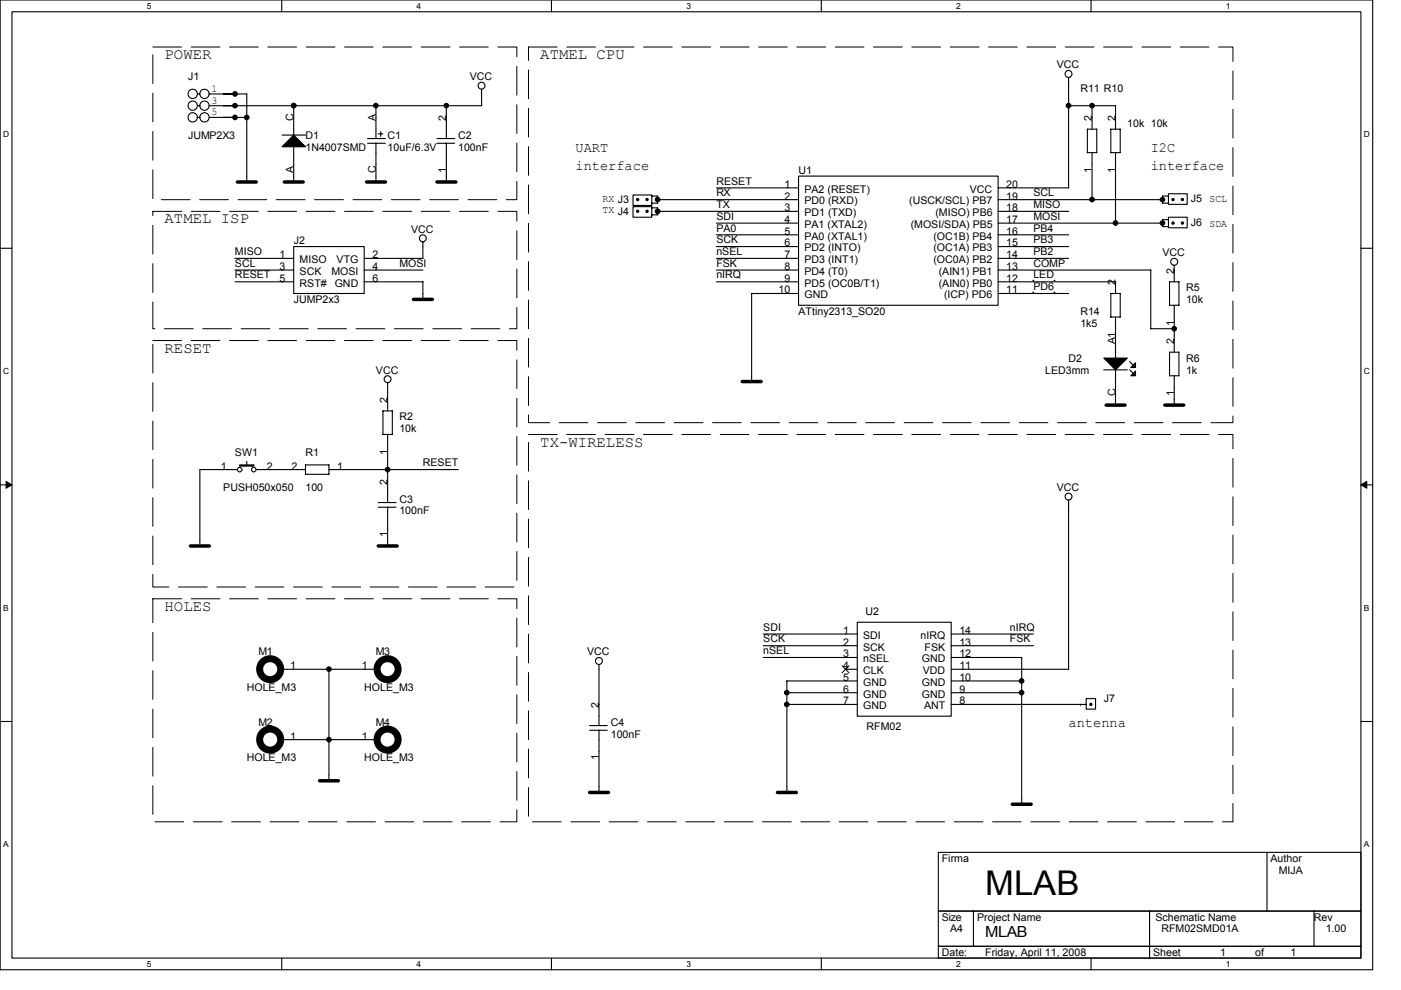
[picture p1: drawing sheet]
# OrCAD Capture schematic RFM02SMD01A.DSN
size A4; title: MLAB; rev: 1.00; note: RFM02SMD01A

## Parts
C1  10uF/6.3V  [ELYTB]
C2  100nF  [C0805]
C3  100nF  [C0805]
C4  100nF  [C0805]
D1  1N4007SMD  [MELF]
D2  LED3mm  [LED3]
J1  JUMP2X3  [JUMP2X3/B]
J2  JUMP2x3  [JUMP2x3/B]
J3  UNIPAD2  [UNIPAD2]
J4  UNIPAD2  [UNIPAD2]
J5  UNIPAD2  [UNIPAD2]
J6  UNIPAD2  [UNIPAD2]
J7  UNIPAD1  [UNIPAD1]
M1  HOLE_M3  [HOLE_M3]
M2  HOLE_M3  [HOLE_M3]
M3  HOLE_M3  [HOLE_M3]
M4  HOLE_M3  [HOLE_M3]
R1  100  [R0805]
R2  10k  [R0805]
R5  10k  [R0805]
R6  1k  [R0805]
R10  10k  [R0805]
R11  10k  [R0805]
R14  1k5  [R0805]
SW1  PUSH050x050  [PUSH050x050]
U1  ATtiny2313_SO20  [SO20_300]
U2  RFM02  [RFM02]

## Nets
GND: C1.C C2.1 C3.1 C4.1 D1.A D2.C J1.1 J1.2 J1.5 J1.6 J2.6(GND) M1.1(PIN) M2.1(PIN) M3.1(PIN) M4.1(PIN) R6.1 SW1.1 U1.10(GND) U2.5(GND) U2.6(GND) U2.7(GND) U2.9(GND) U2.10(GND) U2.12(GND)
VCC: C1.A C2.2 C4.2 D1.C J1.3 J1.4 J2.2(VTG) R2.2 R5.2 R10.2 R11.2 U1.20(VCC) U2.11(VDD)
COMP: R5.1 R6.2 U1.13((AIN1)_PB1)
FSK: U1.8(PD4_(T0)) U2.13(FSK)
LED: R14.2 U1.12((AIN0)_PB0)
MISO: J2.1(MISO) U1.18((MISO)_PB6)
MOSI: J2.4(MOSI) J6.1(X) J6.2(X) R10.1 U1.17((MOSI/SDA)_PB5)
nIRQ: U1.9(PD5_(OC0B/T1)) U2.14(nIRQ)
nSEL: U1.7(PD3_(INT1)) U2.3(nSEL)
PA0: U1.5(PA0_(XTAL1))
PB2: U1.14((OC0A)_PB2)
PB3: U1.15((OC1A)_PB3)
PB4: U1.16((OC1B)_PB4)
PD6: U1.11((ICP)_PD6)
RESET: C3.2 J2.5(RST#) R1.1 R2.1 U1.1(PA2_(RESET))
RX: J3.1(X) J3.2(X) U1.2(PD0_(RXD))
SCK: U1.6(PD2_(INTO)) U2.2(SCK)
SCL: J2.3(SCK) J5.1(X) J5.2(X) R11.1 U1.19((USCK/SCL)_PB7)
SDI: U1.4(PA1_(XTAL2)) U2.1(SDI)
TX: J4.1(X) J4.2(X) U1.3(PD1_(TXD))
N21699: R1.2 SW1.2
N35553: J7.1(X) U2.8(ANT)
N36686: D2.A R14.1

Not connected (* = marked no-connect by the designer): U2 4(CLK)*

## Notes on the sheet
- POWER
- ATMEL CPU
- UART
  interface
- I2C
  interface
- RX
- SCL
- ATMEL ISP
- TX
- SDA
- RESET
- TX-WIRELESS
- HOLES
- antenna
